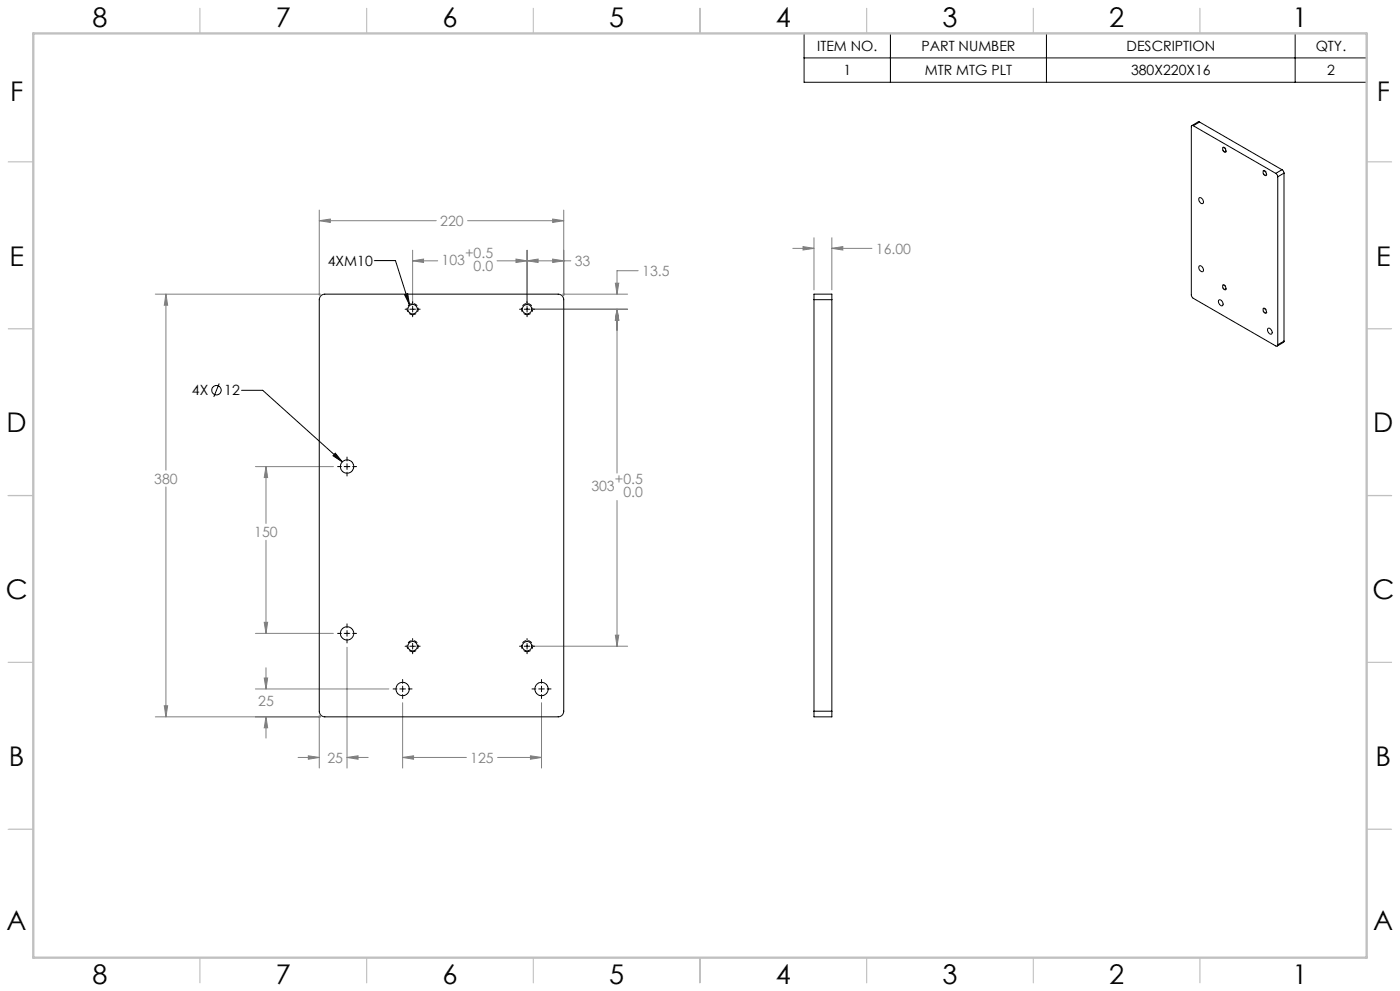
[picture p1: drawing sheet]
<svg xmlns="http://www.w3.org/2000/svg" width="420mm" height="297mm" viewBox="0 0 420 297" stroke-linecap="round" stroke-linejoin="round" font-family="sans-serif">
<g fill="none" stroke="#000" stroke-width=".3">
<path d="M241.2 10h168.8v14.7h-168.8zM241.2 17.4h168.8M267.1 10v14.7M313.9 10v14.7M388.5 10v14.7M112.3 78.1h6.3l4.2 13.2M121.4 88.3l.9-.3 .5 3.3zM121.5 92.7h.6M122.9 92.7h1.7M123.8 90.4v.6M123.8 91.8v1.7M123.8 94.4v.5"/>
<path d="M125.5 92.7h.5M155.9 92.7h.5M157.3 92.7h1.7M158.1 90.4v.6M158.1 91.8v1.7M158.1 94.4v.5M159.8 92.7h.6M65.8 114.9l-1.7 4.1M72.5 117h6.3l23.9 21.4M100.6 135.8l2.1 2.6-2.8-1.8zM101.3 139.8h1.1M103.3 139.8h1.7"/>
<path d="M104.1 137v1.1M104.1 139v1.7M105.8 139.8h1.2M104.1 141.5v1.2M101.3 189.8h1.1M103.3 189.8h1.7M104.1 187v1.1M104.1 189v1.7M104.1 191.5v1.2M105.8 189.8h1.2M121.5 193.7h.6M122.9 193.7h1.7"/>
<path d="M123.8 191.4v.6M123.8 192.8v1.7M123.8 195.4v.5M125.5 193.7h.5M155.9 193.7h.5M157.3 193.7h1.7M158.1 191.4v.6M158.1 192.8v1.7M158.1 195.4v.5M159.8 193.7h.6M117.9 206.5h1.2M119.9 206.5h1.7"/>
<path d="M120.8 203.7v1.1M120.8 205.6v1.7M120.8 208.2v1.1M122.5 206.5h1.1M159.6 206.5h1.2M161.6 206.5h1.7M162.5 203.7v1.1M162.5 205.6v1.7M162.5 208.2v1.1M164.1 206.5h1.2"/>
<circle cx="64.9" cy="117" r="1.41"/>
</g>
<g fill="none" stroke="#808080" stroke-width=".3">
<path d="M95.8 66.1l3.3-.5v1.1zM95.8 63v25.5M95.8 66.1h35.1M123.8 78.2l3.3-.6v1.1zM123.8 75v16.4M123.8 78.2h7.5M140.3 66.1h28.8M149.1 78.2h22.1M154.8 77.6l3.3 .6-3.3 .5zM158.1 78.2l3.3-.6v1.1zM158.1 75v16.4M165.8 77.6l3.3 .6-3.3 .5z"/>
<path d="M165.8 65.6l3.3 .5-3.3 .6zM169.1 63v25.5M237.8 74.4h6.4M240.9 73.9l3.3 .5-3.3 .5zM244.2 71.3v15.6M249.6 74.4l3.2-.5v1zM249.6 71.3v15.6M249.6 74.4h12M46.6 88.2h49.6M49.8 88.2l.5 3.3h-1zM49.8 88.2v52.7M159.4 92.7h28.9"/>
<path d="M168.7 88.2h19.6M184.6 84.9h1l-.5 3.3zM185.1 92.7l.5 3.3h-1zM185.1 92.7v49.1M191.5 81.1h-6.4v7.1M76.6 139.8h23.4M79.8 139.8l.5 3.3h-1zM79.8 139.8v17.1M49.8 145.9v68.9M185.1 150v43.7M79.8 161.9v27.9M76.6 189.8h23.4"/>
<path d="M79.3 186.5h1l-.5 3.3zM104.1 194v36.2M159.4 193.7h28.9M184.6 190.4h1l-.5 3.3zM46.6 214.8h49.6M49.3 211.5h1l-.5 3.3zM76.6 206.5h40.1M79.3 203.2h1l-.5 3.3zM79.8 214.8l.5 3.3h-1zM79.8 200.1v6.4M79.8 214.8v6.4M95.8 214.4v15.8"/>
<path d="M120.8 210.6v19.6M162.5 210.6v19.6M89.4 227h6.4M92.5 226.5l3.3 .5-3.3 .5zM104.1 227l3.3-.5v1zM104.1 227h6.4M120.8 227l3.3-.5v1zM120.8 227h19.1M149.3 227h13.2M159.1 226.5l3.4 .5-3.4 .5z"/>
</g>
<path d="M123.8 94.3a1.67 1.67 0 0 1-1.5-2.4 1.67 1.67 0 0 1 2.9-.2 1.67 1.67 0 0 1-1.2 2.6h-.2M158.1 94.3a1.67 1.67 0 0 1-1.4-2.4 1.67 1.67 0 0 1 2.8-.2 1.67 1.67 0 0 1-1.2 2.6h-.2M123.8 195.3a1.67 1.67 0 0 1-1.5-2.4 1.67 1.67 0 0 1 2.9-.2 1.67 1.67 0 0 1-1.2 2.6h-.2M158.1 195.3a1.67 1.67 0 0 1-1.4-2.4 1.67 1.67 0 0 1 2.8-.2 1.67 1.67 0 0 1-1.2 2.6h-.2" fill="none" stroke="#000" stroke-width=".3" stroke-dasharray="1.3 .6" stroke-dashoffset=".2" stroke-linecap="butt"/>
<path d="M367.3 45.5a.72 .72 0 0 1-.6-.6 .72 .72 0 0 1 .5-.8 .81 .81 0 0 1 .7 .7 .81 .81 0 0 1-.4 .8l-.2-.1M379.4 52.6a.72 .72 0 0 1-.6-.7 .72 .72 0 0 1 .6-.8 .81 .81 0 0 1 .6 .7 .81 .81 0 0 1-.4 .8h-.2M367.3 86.8a.72 .72 0 0 1-.6-.7 .72 .72 0 0 1 .5-.7 .81 .81 0 0 1 .7 .6 .81 .81 0 0 1-.4 .9l-.2-.1M379.4 93.8a.72 .72 0 0 1-.6-.7 .72 .72 0 0 1 .6-.7 .81 .81 0 0 1 .6 .6 .81 .81 0 0 1-.4 .9l-.2-.1" fill="none" stroke="#000" stroke-width=".3" stroke-dasharray="1.3 .6" stroke-dashoffset=".4" stroke-linecap="butt"/>
<g fill="none" stroke="#c0c0c0" stroke-width=".35">
<path d="M60 2.5v7.5M110 2.5v7.5M160 2.5v7.5M210 2.5v7.5M260 2.5v7.5M310 2.5v7.5M360 2.5v7.5M2.5 48.5h7.5M410 48.5h7.5M2.5 98.5h7.5M410 98.5h7.5M2.5 148.5h7.5"/>
<path d="M410 148.5h7.5M2.5 198.5h7.5M410 198.5h7.5M2.5 248.5h7.5M410 248.5h7.5M60 287v7.5M110 287v7.5M160 287v7.5M210 287v7.5M260 287v7.5M310 287v7.5M360 287v7.5"/>
</g>
<path d="M10 10h400v277h-400z" fill="none" stroke="#c0c0c0" stroke-width=".7"/>
<path d="M123.8 78.2l3.3-.6v1.1zM154.8 77.6l3.3 .6-3.3 .5zM185.1 92.7l.5 3.3h-1zM184.6 190.4h1l-.5 3.3zM79.8 139.8l.5 3.3h-1zM79.3 186.5h1l-.5 3.3zM120.8 227l3.3-.5v1zM159.1 226.5l3.4 .5-3.4 .5zM104.1 227l3.3-.5v1zM92.5 226.5l3.3 .5-3.3 .5zM79.3 203.2h1l-.5 3.3zM79.8 214.8l.5 3.3h-1zM158.1 78.2l3.3-.6v1.1zM165.8 77.6l3.3 .6-3.3 .5zM184.6 84.9h1l-.5 3.3zM185.1 92.7l.5 3.3h-1zM165.8 65.6l3.3 .5-3.3 .6zM95.8 66.1l3.3-.5v1.1zM49.8 88.2l.5 3.3h-1zM49.3 211.5h1l-.5 3.3zM240.9 73.9l3.3 .5-3.3 .5zM249.6 74.4l3.2-.5v1z" fill="#808080"/>
<path d="M121.4 88.3l.9-.3 .5 3.3zM100.6 135.8l2.1 2.6-2.8-1.8z" fill="#000"/>
<g fill="none" stroke="#000" stroke-width=".3">
<path d="M358 37.7a.35 .35 0 0 0-.4-.1 .35 .35 0 0 0-.2 .4l.1 50.8 .5 .6 24.7 14.3a.37 .37 0 0 0 .5 0 .37 .37 0 0 0 .1-.4M358 37.7l24.7 14.3M359.9 36.6l-.5-.1-1.8 1.1M359.9 36.6l-1.9 1.1M359.9 36.6l24.7 14.3M359.8 59.3a1.1 1.1 0 0 1 1 .5 1.1 1.1 0 0 1 0 1.2 1.27 1.27 0 0 1-1-1.7zM366.8 44.4a.7 .7 0 0 1 .8 .3 .7 .7 0 0 1-.1 .8l-.5-.3zM379 51.3a.74 .74 0 0 1 .8 .4 .74 .74 0 0 1-.1 .8 .88 .88 0 0 1-.7-1.2zM382.7 52l.5 .4 .1 .6M383.3 53v50.3M384.6 50.9l.6 1M384.6 50.9l-1.9 1.1"/>
<path d="M385.2 51.9l-1.9 1.1M385.2 51.9v50.3M359.8 79.7a1.07 1.07 0 0 1 1 .5 1.07 1.07 0 0 1 0 1.2 1.22 1.22 0 0 1-1-1.7zM96.3 88.6l1.1-.4h70.1a1.69 1.69 0 0 1 1.6 1.6v123.3a1.69 1.69 0 0 1-1.6 1.7h-70.1a1.69 1.69 0 0 1-1.6-1.7v-123.3zM244.2 89.8v-1.6h5.4v1.6M244.2 89.8h5.4M244.2 89.8v123.3M249.6 89.8v123.3M365.7 89.9a1.1 1.1 0 0 1 1 .6 1.1 1.1 0 0 1 0 1.1 1.23 1.23 0 0 1-1-1.7zM366.9 85.5a.73 .73 0 0 1 .7 .4 .73 .73 0 0 1-.1 .9l-.3-.1a.87 .87 0 0 1-.3-1.2zM379 92.5a.74 .74 0 0 1 .8 .4 .74 .74 0 0 1-.1 .9 .88 .88 0 0 1-.7-1.3zM380.4 98.4a1.1 1.1 0 0 1 1 .6 1.1 1.1 0 0 1 0 1.2 1.23 1.23 0 0 1-1-1.8z"/>
<path d="M385.2 102.2l-.1 .4-1.9 1.1M385.2 102.2l-1.9 1.1M244.2 213.1v1.7h5.4v-1.7M244.2 213.1h5.4"/>
<circle cx="123.8" cy="92.6" r="1.41"/>
<circle cx="158.1" cy="92.7" r="1.41"/>
<circle cx="104.1" cy="139.8" r="1.99"/>
<circle cx="104.1" cy="189.8" r="1.99"/>
<circle cx="123.8" cy="193.6" r="1.41"/>
<circle cx="158.1" cy="193.7" r="1.41"/>
<circle cx="120.8" cy="206.5" r="2"/>
<circle cx="162.5" cy="206.5" r="2.01"/>
</g>
<g font-size="8.1">
<text x="27.8" y="8">8</text>
<text x="82.8" y="8">7</text>
<text x="132.8" y="8">6</text>
<text x="182.8" y="8">5</text>
<text x="232.8" y="8">4</text>
<text x="282.8" y="8">3</text>
<text x="332.8" y="8">2</text>
<text x="387.8" y="8">1</text>
<text x="3" y="30.4">F</text>
<text x="413" y="30.4">F</text>
<text x="2.8" y="79.6">E</text>
<text x="412.8" y="79.6">E</text>
<text x="2" y="129.6">D</text>
<text x="412" y="129.6">D</text>
<text x="1.7" y="179.6">C</text>
<text x="411.7" y="179.6">C</text>
<text x="2.7" y="229.6">B</text>
<text x="412.7" y="229.6">B</text>
<text x="2" y="278.9">A</text>
<text x="412" y="278.9">A</text>
<text x="27.8" y="295">8</text>
<text x="82.8" y="295">7</text>
<text x="132.8" y="295">6</text>
<text x="182.8" y="295">5</text>
<text x="232.8" y="295">4</text>
<text x="282.8" y="295">3</text>
<text x="332.8" y="295">2</text>
<text x="387.8" y="295">1</text>
</g>
<g font-size="4.2">
<text x="245.1" y="15.2">ITEM NO.</text>
<text x="276.4" y="15.2">PART NUMBER</text>
<text x="338" y="15.2">DESCRIPTION</text>
<text x="394.7" y="15.2">QTY.</text>
<text x="253" y="22.5">1</text>
<text x="277.4" y="22.5">MTR MTG PLT</text>
<text x="339.3" y="22.5">380X220X16</text>
<text x="398.1" y="22.5">2</text>
<text x="98.4" y="79.7">4XM10</text>
<text x="57.6" y="118.5">4X</text>
<text x="67.3" y="118.5">12</text>
</g>
<g font-size="4.2" fill="#808080">
<text x="132.1" y="67.7">220</text>
<text x="139.5" y="77.2">+0.5</text>
<text x="262.8" y="76">16.00</text>
<text x="132.5" y="79.5">103</text>
<text x="142.1" y="81.3">0.0</text>
<text x="172.4" y="79.7">33</text>
<text x="192.7" y="82.7">13.5</text>
<text x="46.3" y="145">380</text>
<text x="177.4" y="147.2">303</text>
<text x="184.4" y="144.9">+0.5</text>
<text x="187" y="149">0.0</text>
<text x="76.3" y="161">150</text>
<text x="77.5" y="211.6">25</text>
<text x="98.2" y="228.6">25</text>
<text x="141.1" y="228.6">125</text>
</g>
</svg>
